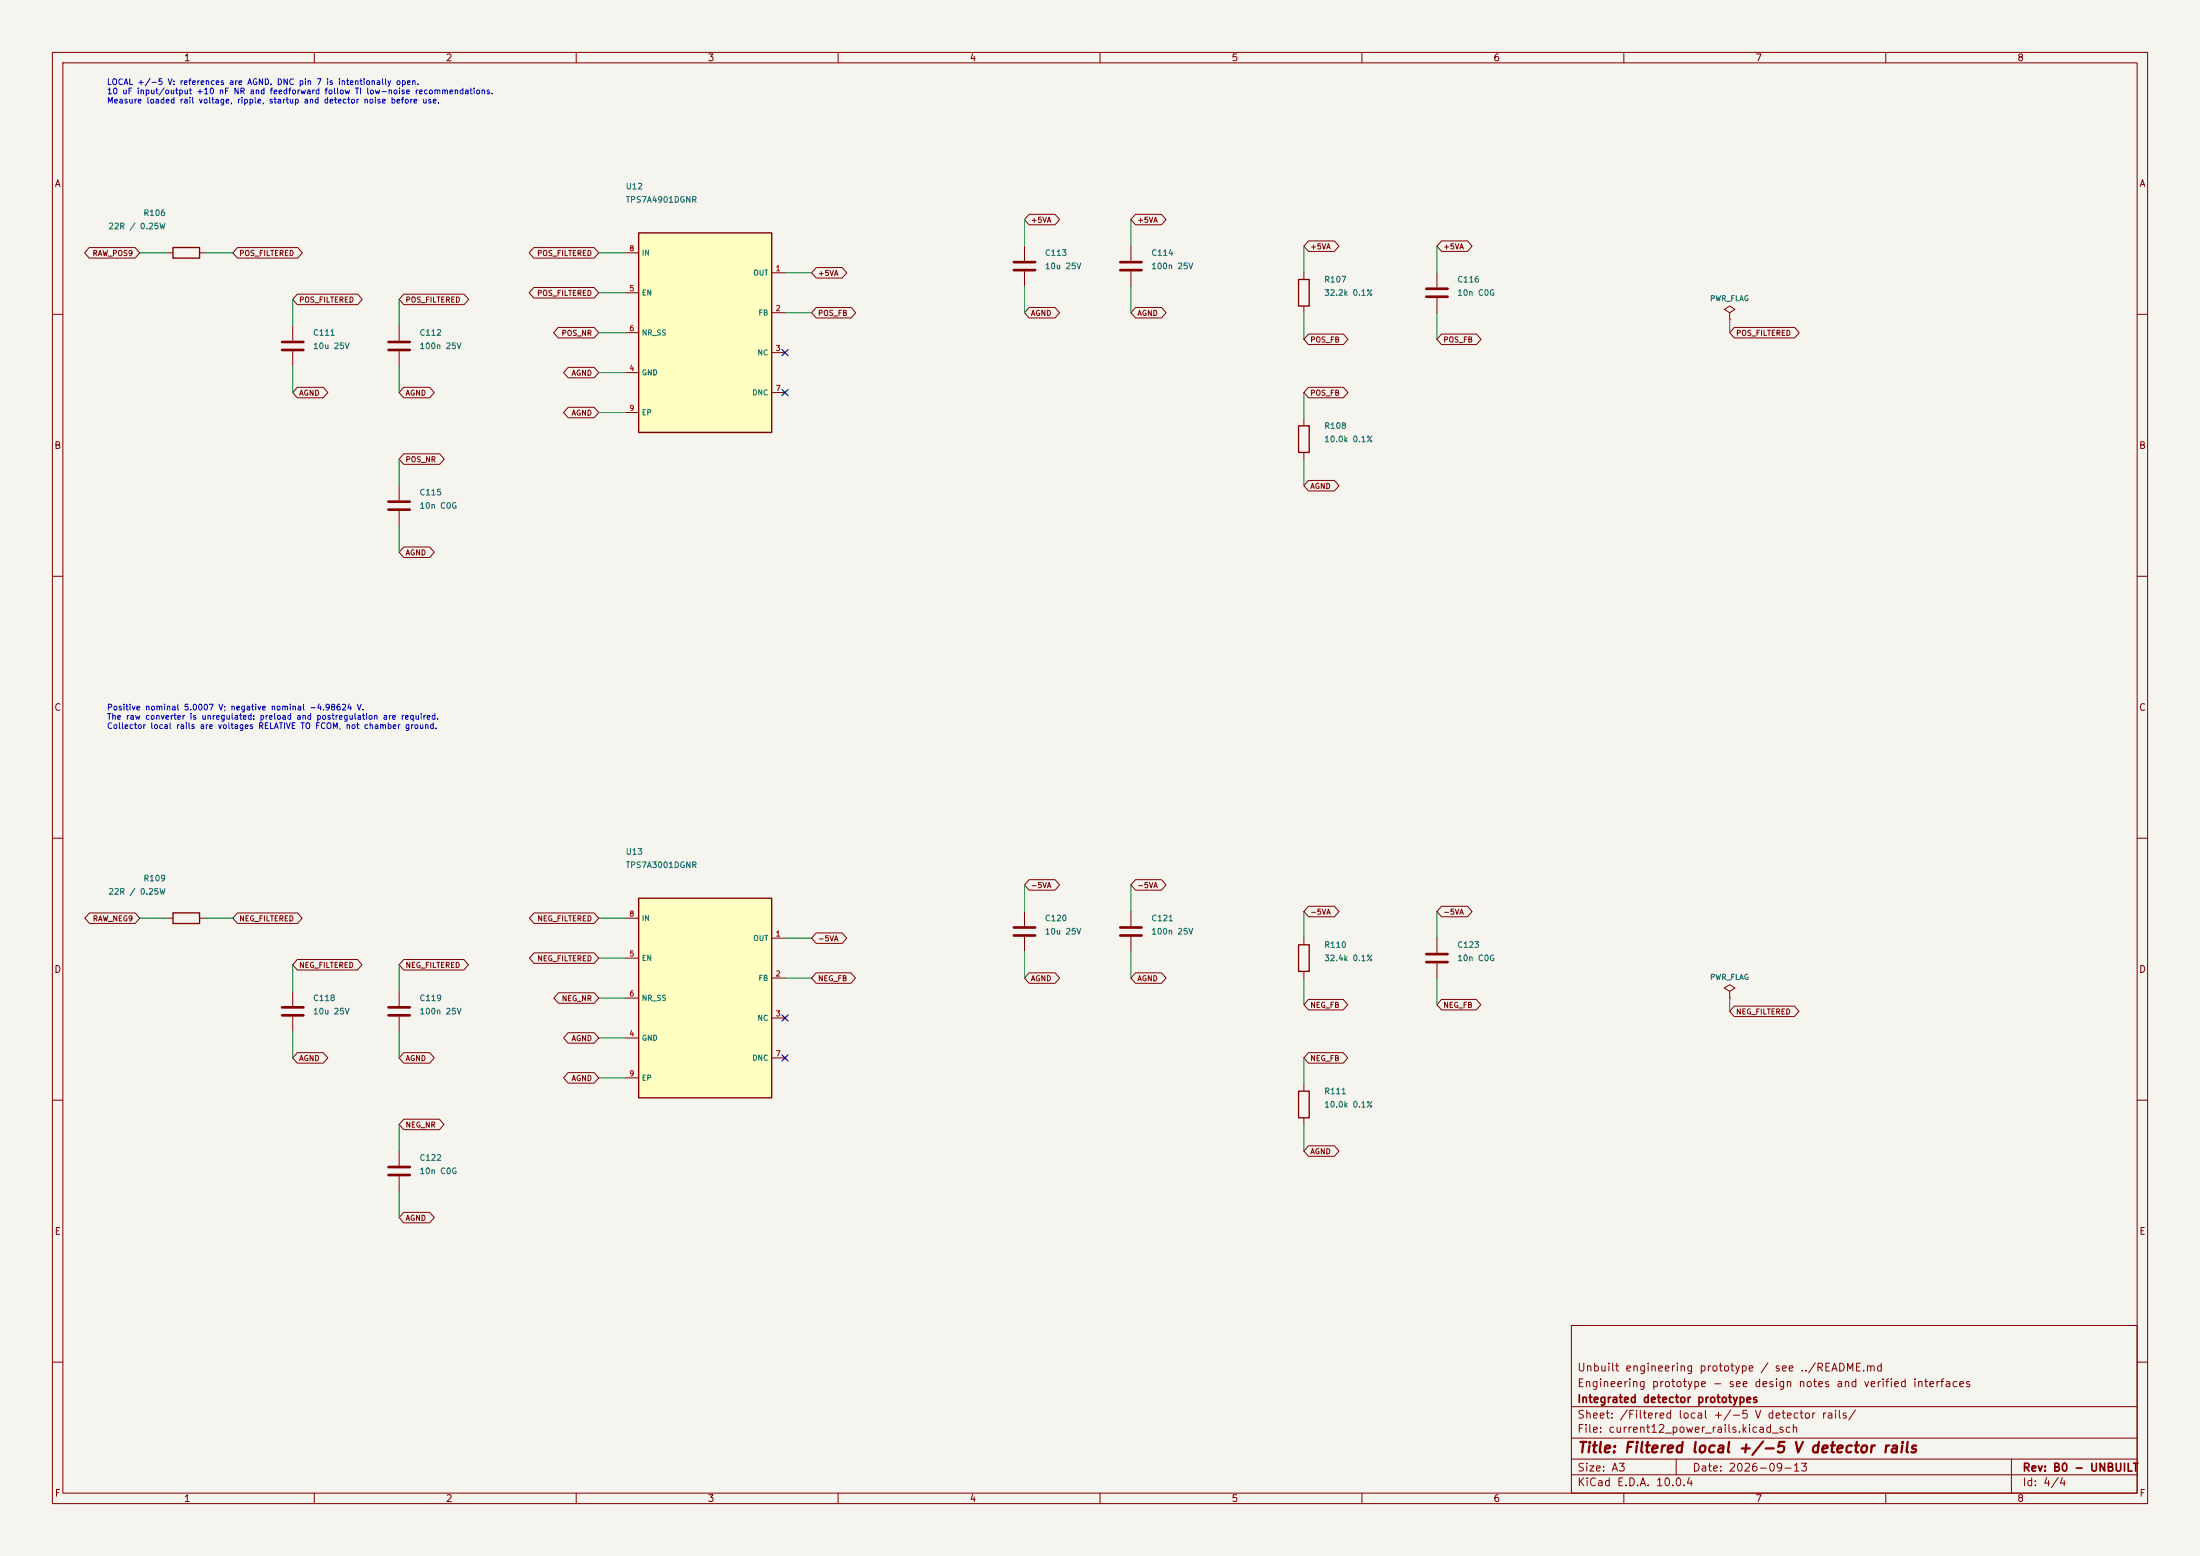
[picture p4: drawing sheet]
(kicad_sch (version 20250114) (generator "eeschema") (paper "A3") (title_block (title "Filtered local +/-5 V detector rails") (date "2026-09-13") (rev "B0 - UNBUILT") (company "Integrated detector prototypes") (comment 1 "Engineering prototype - see design notes and verified interfaces") (comment 2 "Unbuilt engineering prototype / see ../README.md"))
(lib_symbols
(symbol "Integrated:C"
 (pin_numbers hide)
 (pin_names
  (offset 0.254))
 (in_bom yes)
 (on_board yes)
 (property "Reference" "C" (at 0.635 2.54 0) (effects (font (size 1.27 1.27)) (justify left)))
 (property "Value" "C" (at 0.635 -2.54 0) (effects (font (size 1.27 1.27)) (justify left)))
 (property "Footprint" "" (at 0.9652 -3.81 0) (effects (font (size 1.27 1.27)) hide))
 (property "Datasheet" "~" (at 0 0 0) (effects (font (size 1.27 1.27)) hide))
 (symbol "C_0_1"
  (polyline (pts (xy -2.032 -0.762) (xy 2.032 -0.762)) (stroke (width 0.508) (type default)) (fill (type none)))
  (polyline (pts (xy -2.032 0.762) (xy 2.032 0.762)) (stroke (width 0.508) (type default)) (fill (type none))))
 (symbol "C_1_1"
  (pin passive line (at 0 3.81 270) (length 2.794) (name "~" (effects (font (size 1.27 1.27)))) (number "1" (effects (font (size 1.27 1.27)))))
  (pin passive line (at 0 -3.81 90) (length 2.794) (name "~" (effects (font (size 1.27 1.27)))) (number "2" (effects (font (size 1.27 1.27)))))))
(symbol "Integrated:PWR_FLAG"
 (power)
 (pin_numbers hide)
 (pin_names
  (offset 0) hide)
 (in_bom yes)
 (on_board yes)
 (property "Reference" "#FLG" (at 0 1.905 0) (effects (font (size 1.27 1.27)) hide))
 (property "Value" "PWR_FLAG" (at 0 3.81 0) (effects (font (size 1.27 1.27))))
 (property "Footprint" "" (at 0 0 0) (effects (font (size 1.27 1.27)) hide))
 (property "Datasheet" "~" (at 0 0 0) (effects (font (size 1.27 1.27)) hide))
 (symbol "PWR_FLAG_0_0"
  (pin power_out line (at 0 0 90) (length 0) (name "pwr" (effects (font (size 1.27 1.27)))) (number "1" (effects (font (size 1.27 1.27))))))
 (symbol "PWR_FLAG_0_1"
  (polyline (pts (xy 0 0) (xy 0 1.27) (xy -1.016 1.905) (xy 0 2.54) (xy 1.016 1.905) (xy 0 1.27)) (stroke (width 0) (type default)) (fill (type none)))))
(symbol "Integrated:R"
 (pin_numbers hide)
 (pin_names
  (offset 0))
 (in_bom yes)
 (on_board yes)
 (property "Reference" "R" (at 2.032 0 90) (effects (font (size 1.27 1.27))))
 (property "Value" "R" (at 0 0 90) (effects (font (size 1.27 1.27))))
 (property "Footprint" "" (at -1.778 0 90) (effects (font (size 1.27 1.27)) hide))
 (property "Datasheet" "~" (at 0 0 0) (effects (font (size 1.27 1.27)) hide))
 (symbol "R_0_1"
  (rectangle (start -1.016 -2.54) (end 1.016 2.54) (stroke (width 0.254) (type default)) (fill (type none))))
 (symbol "R_1_1"
  (pin passive line (at 0 3.81 270) (length 1.27) (name "~" (effects (font (size 1.27 1.27)))) (number "1" (effects (font (size 1.27 1.27)))))
  (pin passive line (at 0 -3.81 90) (length 1.27) (name "~" (effects (font (size 1.27 1.27)))) (number "2" (effects (font (size 1.27 1.27)))))))
(symbol "Integrated:TPS7A30"
 (pin_names
  (offset 0.5))
 (in_bom yes)
 (on_board yes)
 (property "Reference" "U" (at 0 10.16 0) (effects (font (size 1.27 1.27))))
 (property "Value" "TPS7A30" (at 0 7.62 0) (effects (font (size 1.27 1.27))))
 (property "Footprint" "" (at 0 0 0) (effects (font (size 1.0 1.0)) (hide yes)))
 (property "Datasheet" "" (at 0 0 0) (effects (font (size 1.0 1.0)) (hide yes)))
 (symbol "TPS7A30_0_1"
  (rectangle (start -12.7 19.05) (end 12.7 -19.05) (stroke (width 0.254) (type default)) (fill (type background))))
 (symbol "TPS7A30_1_1"
  (pin power_in line (at -15.239999999999998 15.24 0) (length 2.54) (name "IN" (effects (font (size 1.0 1.0)))) (number "8" (effects (font (size 1.0 1.0)))))
  (pin input line (at -15.239999999999998 7.62 0) (length 2.54) (name "EN" (effects (font (size 1.0 1.0)))) (number "5" (effects (font (size 1.0 1.0)))))
  (pin passive line (at -15.239999999999998 0.0 0) (length 2.54) (name "NR_SS" (effects (font (size 1.0 1.0)))) (number "6" (effects (font (size 1.0 1.0)))))
  (pin power_in line (at -15.239999999999998 -7.619999999999999 0) (length 2.54) (name "GND" (effects (font (size 1.0 1.0)))) (number "4" (effects (font (size 1.0 1.0)))))
  (pin passive line (at -15.239999999999998 -15.24 0) (length 2.54) (name "EP" (effects (font (size 1.0 1.0)))) (number "9" (effects (font (size 1.0 1.0)))))
  (pin power_out line (at 15.239999999999998 11.43 180) (length 2.54) (name "OUT" (effects (font (size 1.0 1.0)))) (number "1" (effects (font (size 1.0 1.0)))))
  (pin input line (at 15.239999999999998 3.8099999999999996 180) (length 2.54) (name "FB" (effects (font (size 1.0 1.0)))) (number "2" (effects (font (size 1.0 1.0)))))
  (pin no_connect line (at 15.239999999999998 -3.8100000000000005 180) (length 2.54) (name "NC" (effects (font (size 1.0 1.0)))) (number "3" (effects (font (size 1.0 1.0)))))
  (pin no_connect line (at 15.239999999999998 -11.43 180) (length 2.54) (name "DNC" (effects (font (size 1.0 1.0)))) (number "7" (effects (font (size 1.0 1.0)))))))
(symbol "Integrated:TPS7A49"
 (pin_names
  (offset 0.5))
 (in_bom yes)
 (on_board yes)
 (property "Reference" "U" (at 0 10.16 0) (effects (font (size 1.27 1.27))))
 (property "Value" "TPS7A49" (at 0 7.62 0) (effects (font (size 1.27 1.27))))
 (property "Footprint" "" (at 0 0 0) (effects (font (size 1.0 1.0)) (hide yes)))
 (property "Datasheet" "" (at 0 0 0) (effects (font (size 1.0 1.0)) (hide yes)))
 (symbol "TPS7A49_0_1"
  (rectangle (start -12.7 19.05) (end 12.7 -19.05) (stroke (width 0.254) (type default)) (fill (type background))))
 (symbol "TPS7A49_1_1"
  (pin power_in line (at -15.239999999999998 15.24 0) (length 2.54) (name "IN" (effects (font (size 1.0 1.0)))) (number "8" (effects (font (size 1.0 1.0)))))
  (pin input line (at -15.239999999999998 7.62 0) (length 2.54) (name "EN" (effects (font (size 1.0 1.0)))) (number "5" (effects (font (size 1.0 1.0)))))
  (pin passive line (at -15.239999999999998 0.0 0) (length 2.54) (name "NR_SS" (effects (font (size 1.0 1.0)))) (number "6" (effects (font (size 1.0 1.0)))))
  (pin power_in line (at -15.239999999999998 -7.619999999999999 0) (length 2.54) (name "GND" (effects (font (size 1.0 1.0)))) (number "4" (effects (font (size 1.0 1.0)))))
  (pin passive line (at -15.239999999999998 -15.24 0) (length 2.54) (name "EP" (effects (font (size 1.0 1.0)))) (number "9" (effects (font (size 1.0 1.0)))))
  (pin power_out line (at 15.239999999999998 11.43 180) (length 2.54) (name "OUT" (effects (font (size 1.0 1.0)))) (number "1" (effects (font (size 1.0 1.0)))))
  (pin input line (at 15.239999999999998 3.8099999999999996 180) (length 2.54) (name "FB" (effects (font (size 1.0 1.0)))) (number "2" (effects (font (size 1.0 1.0)))))
  (pin no_connect line (at 15.239999999999998 -3.8100000000000005 180) (length 2.54) (name "NC" (effects (font (size 1.0 1.0)))) (number "3" (effects (font (size 1.0 1.0)))))
  (pin no_connect line (at 15.239999999999998 -11.43 180) (length 2.54) (name "DNC" (effects (font (size 1.0 1.0)))) (number "7" (effects (font (size 1.0 1.0))))))))
(symbol (lib_id "Integrated:R") (at 35.56 48.26 90) (unit 1) (in_bom yes) (on_board yes) (dnp no)
(property "Reference" "R106" (at 31.75 40.64 90) (effects (font (size 1.1 1.1)) (justify left)))
(property "Value" "22R / 0.25W" (at 31.75 43.18 90) (effects (font (size 1.1 1.1)) (justify left)))
(property "Footprint" "Integrated:R_1206_3216Metric" (at 31.75 40.64 90) (effects (font (size 1.1 1.1)) (justify left) (hide yes)))
(property "Datasheet" "" (at 31.75 40.64 90) (effects (font (size 1.1 1.1)) (justify left) (hide yes)))
(property "MPN" "" (at 31.75 40.64 90) (effects (font (size 1.1 1.1)) (justify left) (hide yes)))
(property "Manufacturer" "" (at 31.75 40.64 90) (effects (font (size 1.1 1.1)) (justify left) (hide yes)))
(property "Buy_Mouser" "" (at 31.75 40.64 90) (effects (font (size 1.1 1.1)) (justify left) (hide yes)))
(property "Buy_DigiKey" "" (at 31.75 40.64 90) (effects (font (size 1.1 1.1)) (justify left) (hide yes)))
(property "Function" "Series differential ripple filter; 22 ohm with 10 uF gives a 723 Hz nominal pole. Raw preload is before this resistor." (at 31.75 40.64 90) (effects (font (size 1.1 1.1)) (justify left) (hide yes)))
(pin "1")
(pin "2"))
(wire (pts (xy 31.75 48.26) (xy 26.67 48.26)) (stroke (width 0) (type default)))
(global_label "RAW_POS9" (shape bidirectional) (at 26.67 48.26 180) (effects (font (size 1.0 1.0)) (justify right)) (property "Intersheetrefs" "${INTERSHEET_REFS}" (at 26.67 48.26 180) (effects (font (size 1 1)) (hide yes))))
(wire (pts (xy 39.37 48.26) (xy 44.45 48.26)) (stroke (width 0) (type default)))
(global_label "POS_FILTERED" (shape bidirectional) (at 44.45 48.26 0) (effects (font (size 1.0 1.0)) (justify left)) (property "Intersheetrefs" "${INTERSHEET_REFS}" (at 44.45 48.26 0) (effects (font (size 1 1)) (hide yes))))
(symbol (lib_id "Integrated:C") (at 55.88 66.04 0) (unit 1) (in_bom yes) (on_board yes) (dnp no)
(property "Reference" "C111" (at 59.69 63.5 0) (effects (font (size 1.1 1.1)) (justify left)))
(property "Value" "10u 25V" (at 59.69 66.04 0) (effects (font (size 1.1 1.1)) (justify left)))
(property "Footprint" "Integrated:C_1210_3225Metric" (at 59.69 63.5 0) (effects (font (size 1.1 1.1)) (justify left) (hide yes)))
(property "Datasheet" "" (at 59.69 63.5 0) (effects (font (size 1.1 1.1)) (justify left) (hide yes)))
(property "MPN" "" (at 59.69 63.5 0) (effects (font (size 1.1 1.1)) (justify left) (hide yes)))
(property "Manufacturer" "" (at 59.69 63.5 0) (effects (font (size 1.1 1.1)) (justify left) (hide yes)))
(property "Buy_Mouser" "" (at 59.69 63.5 0) (effects (font (size 1.1 1.1)) (justify left) (hide yes)))
(property "Buy_DigiKey" "" (at 59.69 63.5 0) (effects (font (size 1.1 1.1)) (justify left) (hide yes)))
(property "Function" "LDO input: actual capacitance >=2.2 uF at bias. 10 uF nominal for AC performance." (at 59.69 63.5 0) (effects (font (size 1.1 1.1)) (justify left) (hide yes)))
(pin "1")
(pin "2"))
(wire (pts (xy 55.88 62.23) (xy 55.88 57.15)) (stroke (width 0) (type default)))
(global_label "POS_FILTERED" (shape bidirectional) (at 55.88 57.15 0) (effects (font (size 1.0 1.0)) (justify left)) (property "Intersheetrefs" "${INTERSHEET_REFS}" (at 55.88 57.15 0) (effects (font (size 1 1)) (hide yes))))
(wire (pts (xy 55.88 69.85) (xy 55.88 74.93)) (stroke (width 0) (type default)))
(global_label "AGND" (shape bidirectional) (at 55.88 74.93 0) (effects (font (size 1.0 1.0)) (justify left)) (property "Intersheetrefs" "${INTERSHEET_REFS}" (at 55.88 74.93 0) (effects (font (size 1 1)) (hide yes))))
(symbol (lib_id "Integrated:C") (at 76.2 66.04 0) (unit 1) (in_bom yes) (on_board yes) (dnp no)
(property "Reference" "C112" (at 80.01 63.5 0) (effects (font (size 1.1 1.1)) (justify left)))
(property "Value" "100n 25V" (at 80.01 66.04 0) (effects (font (size 1.1 1.1)) (justify left)))
(property "Footprint" "Integrated:C_0805_2012Metric" (at 80.01 63.5 0) (effects (font (size 1.1 1.1)) (justify left) (hide yes)))
(property "Datasheet" "" (at 80.01 63.5 0) (effects (font (size 1.1 1.1)) (justify left) (hide yes)))
(property "MPN" "" (at 80.01 63.5 0) (effects (font (size 1.1 1.1)) (justify left) (hide yes)))
(property "Manufacturer" "" (at 80.01 63.5 0) (effects (font (size 1.1 1.1)) (justify left) (hide yes)))
(property "Buy_Mouser" "" (at 80.01 63.5 0) (effects (font (size 1.1 1.1)) (justify left) (hide yes)))
(property "Buy_DigiKey" "" (at 80.01 63.5 0) (effects (font (size 1.1 1.1)) (justify left) (hide yes)))
(property "Function" "X7R; verify effective capacitance at operating voltage" (at 80.01 63.5 0) (effects (font (size 1.1 1.1)) (justify left) (hide yes)))
(pin "1")
(pin "2"))
(wire (pts (xy 76.2 62.23) (xy 76.2 57.15)) (stroke (width 0) (type default)))
(global_label "POS_FILTERED" (shape bidirectional) (at 76.2 57.15 0) (effects (font (size 1.0 1.0)) (justify left)) (property "Intersheetrefs" "${INTERSHEET_REFS}" (at 76.2 57.15 0) (effects (font (size 1 1)) (hide yes))))
(wire (pts (xy 76.2 69.85) (xy 76.2 74.93)) (stroke (width 0) (type default)))
(global_label "AGND" (shape bidirectional) (at 76.2 74.93 0) (effects (font (size 1.0 1.0)) (justify left)) (property "Intersheetrefs" "${INTERSHEET_REFS}" (at 76.2 74.93 0) (effects (font (size 1 1)) (hide yes))))
(symbol (lib_id "Integrated:TPS7A49") (at 134.62 63.5 0) (unit 1) (in_bom yes) (on_board yes) (dnp no)
(property "Reference" "U12" (at 119.38 35.56 0) (effects (font (size 1.1 1.1)) (justify left)))
(property "Value" "TPS7A4901DGNR" (at 119.38 38.1 0) (effects (font (size 1.1 1.1)) (justify left)))
(property "Footprint" "Integrated:TPS7A_DGN8_TI" (at 119.38 35.56 0) (effects (font (size 1.1 1.1)) (justify left) (hide yes)))
(property "Datasheet" "https://www.ti.com/lit/ds/symlink/tps7a49.pdf" (at 119.38 35.56 0) (effects (font (size 1.1 1.1)) (justify left) (hide yes)))
(property "MPN" "TPS7A4901DGNR" (at 119.38 35.56 0) (effects (font (size 1.1 1.1)) (justify left) (hide yes)))
(property "Manufacturer" "Texas Instruments" (at 119.38 35.56 0) (effects (font (size 1.1 1.1)) (justify left) (hide yes)))
(property "Buy_Mouser" "https://www.mouser.com/c/?q=TPS7A4901DGNR" (at 119.38 35.56 0) (effects (font (size 1.1 1.1)) (justify left) (hide yes)))
(property "Buy_DigiKey" "https://www.digikey.com/en/products?keywords=TPS7A4901DGNR" (at 119.38 35.56 0) (effects (font (size 1.1 1.1)) (justify left) (hide yes)))
(property "Function" "Quiet local rail. Pin 7 DNC and pin 3 NC left open; pin 9 exposed pad to local common; EN tied to its own input." (at 119.38 35.56 0) (effects (font (size 1.1 1.1)) (justify left) (hide yes)))
(pin "8")
(pin "5")
(pin "6")
(pin "4")
(pin "9")
(pin "1")
(pin "2")
(pin "3")
(pin "7"))
(wire (pts (xy 119.38 48.26) (xy 114.3 48.26)) (stroke (width 0) (type default)))
(global_label "POS_FILTERED" (shape bidirectional) (at 114.3 48.26 180) (effects (font (size 1.0 1.0)) (justify right)) (property "Intersheetrefs" "${INTERSHEET_REFS}" (at 114.3 48.26 180) (effects (font (size 1 1)) (hide yes))))
(wire (pts (xy 119.38 55.88) (xy 114.3 55.88)) (stroke (width 0) (type default)))
(global_label "POS_FILTERED" (shape bidirectional) (at 114.3 55.88 180) (effects (font (size 1.0 1.0)) (justify right)) (property "Intersheetrefs" "${INTERSHEET_REFS}" (at 114.3 55.88 180) (effects (font (size 1 1)) (hide yes))))
(wire (pts (xy 119.38 63.5) (xy 114.3 63.5)) (stroke (width 0) (type default)))
(global_label "POS_NR" (shape bidirectional) (at 114.3 63.5 180) (effects (font (size 1.0 1.0)) (justify right)) (property "Intersheetrefs" "${INTERSHEET_REFS}" (at 114.3 63.5 180) (effects (font (size 1 1)) (hide yes))))
(wire (pts (xy 119.38 71.12) (xy 114.3 71.12)) (stroke (width 0) (type default)))
(global_label "AGND" (shape bidirectional) (at 114.3 71.12 180) (effects (font (size 1.0 1.0)) (justify right)) (property "Intersheetrefs" "${INTERSHEET_REFS}" (at 114.3 71.12 180) (effects (font (size 1 1)) (hide yes))))
(wire (pts (xy 119.38 78.74) (xy 114.3 78.74)) (stroke (width 0) (type default)))
(global_label "AGND" (shape bidirectional) (at 114.3 78.74 180) (effects (font (size 1.0 1.0)) (justify right)) (property "Intersheetrefs" "${INTERSHEET_REFS}" (at 114.3 78.74 180) (effects (font (size 1 1)) (hide yes))))
(wire (pts (xy 149.86 52.07) (xy 154.94 52.07)) (stroke (width 0) (type default)))
(global_label "+5VA" (shape bidirectional) (at 154.94 52.07 0) (effects (font (size 1.0 1.0)) (justify left)) (property "Intersheetrefs" "${INTERSHEET_REFS}" (at 154.94 52.07 0) (effects (font (size 1 1)) (hide yes))))
(wire (pts (xy 149.86 59.69) (xy 154.94 59.69)) (stroke (width 0) (type default)))
(global_label "POS_FB" (shape bidirectional) (at 154.94 59.69 0) (effects (font (size 1.0 1.0)) (justify left)) (property "Intersheetrefs" "${INTERSHEET_REFS}" (at 154.94 59.69 0) (effects (font (size 1 1)) (hide yes))))
(no_connect (at 149.86 67.31))
(no_connect (at 149.86 74.93))
(symbol (lib_id "Integrated:C") (at 195.58 50.8 0) (unit 1) (in_bom yes) (on_board yes) (dnp no)
(property "Reference" "C113" (at 199.39 48.26 0) (effects (font (size 1.1 1.1)) (justify left)))
(property "Value" "10u 25V" (at 199.39 50.8 0) (effects (font (size 1.1 1.1)) (justify left)))
(property "Footprint" "Integrated:C_1210_3225Metric" (at 199.39 48.26 0) (effects (font (size 1.1 1.1)) (justify left) (hide yes)))
(property "Datasheet" "" (at 199.39 48.26 0) (effects (font (size 1.1 1.1)) (justify left) (hide yes)))
(property "MPN" "" (at 199.39 48.26 0) (effects (font (size 1.1 1.1)) (justify left) (hide yes)))
(property "Manufacturer" "" (at 199.39 48.26 0) (effects (font (size 1.1 1.1)) (justify left) (hide yes)))
(property "Buy_Mouser" "" (at 199.39 48.26 0) (effects (font (size 1.1 1.1)) (justify left) (hide yes)))
(property "Buy_DigiKey" "" (at 199.39 48.26 0) (effects (font (size 1.1 1.1)) (justify left) (hide yes)))
(property "Function" "LDO output: >=2.2 uF effective required for stability; 10 uF nominal preferred." (at 199.39 48.26 0) (effects (font (size 1.1 1.1)) (justify left) (hide yes)))
(pin "1")
(pin "2"))
(wire (pts (xy 195.58 46.99) (xy 195.58 41.91)) (stroke (width 0) (type default)))
(global_label "+5VA" (shape bidirectional) (at 195.58 41.91 0) (effects (font (size 1.0 1.0)) (justify left)) (property "Intersheetrefs" "${INTERSHEET_REFS}" (at 195.58 41.91 0) (effects (font (size 1 1)) (hide yes))))
(wire (pts (xy 195.58 54.61) (xy 195.58 59.69)) (stroke (width 0) (type default)))
(global_label "AGND" (shape bidirectional) (at 195.58 59.69 0) (effects (font (size 1.0 1.0)) (justify left)) (property "Intersheetrefs" "${INTERSHEET_REFS}" (at 195.58 59.69 0) (effects (font (size 1 1)) (hide yes))))
(symbol (lib_id "Integrated:C") (at 215.9 50.8 0) (unit 1) (in_bom yes) (on_board yes) (dnp no)
(property "Reference" "C114" (at 219.71 48.26 0) (effects (font (size 1.1 1.1)) (justify left)))
(property "Value" "100n 25V" (at 219.71 50.8 0) (effects (font (size 1.1 1.1)) (justify left)))
(property "Footprint" "Integrated:C_0805_2012Metric" (at 219.71 48.26 0) (effects (font (size 1.1 1.1)) (justify left) (hide yes)))
(property "Datasheet" "" (at 219.71 48.26 0) (effects (font (size 1.1 1.1)) (justify left) (hide yes)))
(property "MPN" "" (at 219.71 48.26 0) (effects (font (size 1.1 1.1)) (justify left) (hide yes)))
(property "Manufacturer" "" (at 219.71 48.26 0) (effects (font (size 1.1 1.1)) (justify left) (hide yes)))
(property "Buy_Mouser" "" (at 219.71 48.26 0) (effects (font (size 1.1 1.1)) (justify left) (hide yes)))
(property "Buy_DigiKey" "" (at 219.71 48.26 0) (effects (font (size 1.1 1.1)) (justify left) (hide yes)))
(property "Function" "X7R; verify effective capacitance at operating voltage" (at 219.71 48.26 0) (effects (font (size 1.1 1.1)) (justify left) (hide yes)))
(pin "1")
(pin "2"))
(wire (pts (xy 215.9 46.99) (xy 215.9 41.91)) (stroke (width 0) (type default)))
(global_label "+5VA" (shape bidirectional) (at 215.9 41.91 0) (effects (font (size 1.0 1.0)) (justify left)) (property "Intersheetrefs" "${INTERSHEET_REFS}" (at 215.9 41.91 0) (effects (font (size 1 1)) (hide yes))))
(wire (pts (xy 215.9 54.61) (xy 215.9 59.69)) (stroke (width 0) (type default)))
(global_label "AGND" (shape bidirectional) (at 215.9 59.69 0) (effects (font (size 1.0 1.0)) (justify left)) (property "Intersheetrefs" "${INTERSHEET_REFS}" (at 215.9 59.69 0) (effects (font (size 1 1)) (hide yes))))
(symbol (lib_id "Integrated:C") (at 76.2 96.52 0) (unit 1) (in_bom yes) (on_board yes) (dnp no)
(property "Reference" "C115" (at 80.01 93.98 0) (effects (font (size 1.1 1.1)) (justify left)))
(property "Value" "10n C0G" (at 80.01 96.52 0) (effects (font (size 1.1 1.1)) (justify left)))
(property "Footprint" "Integrated:C_0805_2012Metric" (at 80.01 93.98 0) (effects (font (size 1.1 1.1)) (justify left) (hide yes)))
(property "Datasheet" "" (at 80.01 93.98 0) (effects (font (size 1.1 1.1)) (justify left) (hide yes)))
(property "MPN" "" (at 80.01 93.98 0) (effects (font (size 1.1 1.1)) (justify left) (hide yes)))
(property "Manufacturer" "" (at 80.01 93.98 0) (effects (font (size 1.1 1.1)) (justify left) (hide yes)))
(property "Buy_Mouser" "" (at 80.01 93.98 0) (effects (font (size 1.1 1.1)) (justify left) (hide yes)))
(property "Buy_DigiKey" "" (at 80.01 93.98 0) (effects (font (size 1.1 1.1)) (justify left) (hide yes)))
(property "Function" "Noise-reduction/soft-start capacitor at pin 6 to local common." (at 80.01 93.98 0) (effects (font (size 1.1 1.1)) (justify left) (hide yes)))
(pin "1")
(pin "2"))
(wire (pts (xy 76.2 92.71) (xy 76.2 87.63)) (stroke (width 0) (type default)))
(global_label "POS_NR" (shape bidirectional) (at 76.2 87.63 0) (effects (font (size 1.0 1.0)) (justify left)) (property "Intersheetrefs" "${INTERSHEET_REFS}" (at 76.2 87.63 0) (effects (font (size 1 1)) (hide yes))))
(wire (pts (xy 76.2 100.33) (xy 76.2 105.41)) (stroke (width 0) (type default)))
(global_label "AGND" (shape bidirectional) (at 76.2 105.41 0) (effects (font (size 1.0 1.0)) (justify left)) (property "Intersheetrefs" "${INTERSHEET_REFS}" (at 76.2 105.41 0) (effects (font (size 1 1)) (hide yes))))
(symbol (lib_id "Integrated:C") (at 274.32 55.88 0) (unit 1) (in_bom yes) (on_board yes) (dnp no)
(property "Reference" "C116" (at 278.13 53.34 0) (effects (font (size 1.1 1.1)) (justify left)))
(property "Value" "10n C0G" (at 278.13 55.88 0) (effects (font (size 1.1 1.1)) (justify left)))
(property "Footprint" "Integrated:C_0805_2012Metric" (at 278.13 53.34 0) (effects (font (size 1.1 1.1)) (justify left) (hide yes)))
(property "Datasheet" "" (at 278.13 53.34 0) (effects (font (size 1.1 1.1)) (justify left) (hide yes)))
(property "MPN" "" (at 278.13 53.34 0) (effects (font (size 1.1 1.1)) (justify left) (hide yes)))
(property "Manufacturer" "" (at 278.13 53.34 0) (effects (font (size 1.1 1.1)) (justify left) (hide yes)))
(property "Buy_Mouser" "" (at 278.13 53.34 0) (effects (font (size 1.1 1.1)) (justify left) (hide yes)))
(property "Buy_DigiKey" "" (at 278.13 53.34 0) (effects (font (size 1.1 1.1)) (justify left) (hide yes)))
(property "Function" "Feed-forward capacitor across output-to-FB resistor per TI recommendation." (at 278.13 53.34 0) (effects (font (size 1.1 1.1)) (justify left) (hide yes)))
(pin "1")
(pin "2"))
(wire (pts (xy 274.32 52.07) (xy 274.32 46.99)) (stroke (width 0) (type default)))
(global_label "+5VA" (shape bidirectional) (at 274.32 46.99 0) (effects (font (size 1.0 1.0)) (justify left)) (property "Intersheetrefs" "${INTERSHEET_REFS}" (at 274.32 46.99 0) (effects (font (size 1 1)) (hide yes))))
(wire (pts (xy 274.32 59.69) (xy 274.32 64.77)) (stroke (width 0) (type default)))
(global_label "POS_FB" (shape bidirectional) (at 274.32 64.77 0) (effects (font (size 1.0 1.0)) (justify left)) (property "Intersheetrefs" "${INTERSHEET_REFS}" (at 274.32 64.77 0) (effects (font (size 1 1)) (hide yes))))
(symbol (lib_id "Integrated:R") (at 248.92 55.88 0) (unit 1) (in_bom yes) (on_board yes) (dnp no)
(property "Reference" "R107" (at 252.73 53.34 0) (effects (font (size 1.1 1.1)) (justify left)))
(property "Value" "32.2k 0.1%" (at 252.73 55.88 0) (effects (font (size 1.1 1.1)) (justify left)))
(property "Footprint" "Integrated:R_0805_2012Metric" (at 252.73 53.34 0) (effects (font (size 1.1 1.1)) (justify left) (hide yes)))
(property "Datasheet" "" (at 252.73 53.34 0) (effects (font (size 1.1 1.1)) (justify left) (hide yes)))
(property "MPN" "" (at 252.73 53.34 0) (effects (font (size 1.1 1.1)) (justify left) (hide yes)))
(property "Manufacturer" "" (at 252.73 53.34 0) (effects (font (size 1.1 1.1)) (justify left) (hide yes)))
(property "Buy_Mouser" "" (at 252.73 53.34 0) (effects (font (size 1.1 1.1)) (justify left) (hide yes)))
(property "Buy_DigiKey" "" (at 252.73 53.34 0) (effects (font (size 1.1 1.1)) (justify left) (hide yes)))
(property "Function" "LDO top divider; positive 32.2k/10k gives +5.0007 V, negative 32.4k/10k gives -4.98624 V using typical VFB." (at 252.73 53.34 0) (effects (font (size 1.1 1.1)) (justify left) (hide yes)))
(pin "1")
(pin "2"))
(wire (pts (xy 248.92 52.07) (xy 248.92 46.99)) (stroke (width 0) (type default)))
(global_label "+5VA" (shape bidirectional) (at 248.92 46.99 0) (effects (font (size 1.0 1.0)) (justify left)) (property "Intersheetrefs" "${INTERSHEET_REFS}" (at 248.92 46.99 0) (effects (font (size 1 1)) (hide yes))))
(wire (pts (xy 248.92 59.69) (xy 248.92 64.77)) (stroke (width 0) (type default)))
(global_label "POS_FB" (shape bidirectional) (at 248.92 64.77 0) (effects (font (size 1.0 1.0)) (justify left)) (property "Intersheetrefs" "${INTERSHEET_REFS}" (at 248.92 64.77 0) (effects (font (size 1 1)) (hide yes))))
(symbol (lib_id "Integrated:R") (at 248.92 83.82 0) (unit 1) (in_bom yes) (on_board yes) (dnp no)
(property "Reference" "R108" (at 252.73 81.28 0) (effects (font (size 1.1 1.1)) (justify left)))
(property "Value" "10.0k 0.1%" (at 252.73 83.82 0) (effects (font (size 1.1 1.1)) (justify left)))
(property "Footprint" "Integrated:R_0805_2012Metric" (at 252.73 81.28 0) (effects (font (size 1.1 1.1)) (justify left) (hide yes)))
(property "Datasheet" "" (at 252.73 81.28 0) (effects (font (size 1.1 1.1)) (justify left) (hide yes)))
(property "MPN" "" (at 252.73 81.28 0) (effects (font (size 1.1 1.1)) (justify left) (hide yes)))
(property "Manufacturer" "" (at 252.73 81.28 0) (effects (font (size 1.1 1.1)) (justify left) (hide yes)))
(property "Buy_Mouser" "" (at 252.73 81.28 0) (effects (font (size 1.1 1.1)) (justify left) (hide yes)))
(property "Buy_DigiKey" "" (at 252.73 81.28 0) (effects (font (size 1.1 1.1)) (justify left) (hide yes)))
(property "Function" "LDO lower divider; feedback current exceeds required 5 uA." (at 252.73 81.28 0) (effects (font (size 1.1 1.1)) (justify left) (hide yes)))
(pin "1")
(pin "2"))
(wire (pts (xy 248.92 80.01) (xy 248.92 74.93)) (stroke (width 0) (type default)))
(global_label "POS_FB" (shape bidirectional) (at 248.92 74.93 0) (effects (font (size 1.0 1.0)) (justify left)) (property "Intersheetrefs" "${INTERSHEET_REFS}" (at 248.92 74.93 0) (effects (font (size 1 1)) (hide yes))))
(wire (pts (xy 248.92 87.63) (xy 248.92 92.71)) (stroke (width 0) (type default)))
(global_label "AGND" (shape bidirectional) (at 248.92 92.71 0) (effects (font (size 1.0 1.0)) (justify left)) (property "Intersheetrefs" "${INTERSHEET_REFS}" (at 248.92 92.71 0) (effects (font (size 1 1)) (hide yes))))
(symbol (lib_id "Integrated:R") (at 35.56 175.26 90) (unit 1) (in_bom yes) (on_board yes) (dnp no)
(property "Reference" "R109" (at 31.75 167.64 90) (effects (font (size 1.1 1.1)) (justify left)))
(property "Value" "22R / 0.25W" (at 31.75 170.18 90) (effects (font (size 1.1 1.1)) (justify left)))
(property "Footprint" "Integrated:R_1206_3216Metric" (at 31.75 167.64 90) (effects (font (size 1.1 1.1)) (justify left) (hide yes)))
(property "Datasheet" "" (at 31.75 167.64 90) (effects (font (size 1.1 1.1)) (justify left) (hide yes)))
(property "MPN" "" (at 31.75 167.64 90) (effects (font (size 1.1 1.1)) (justify left) (hide yes)))
(property "Manufacturer" "" (at 31.75 167.64 90) (effects (font (size 1.1 1.1)) (justify left) (hide yes)))
(property "Buy_Mouser" "" (at 31.75 167.64 90) (effects (font (size 1.1 1.1)) (justify left) (hide yes)))
(property "Buy_DigiKey" "" (at 31.75 167.64 90) (effects (font (size 1.1 1.1)) (justify left) (hide yes)))
(property "Function" "Series differential ripple filter; 22 ohm with 10 uF gives a 723 Hz nominal pole. Raw preload is before this resistor." (at 31.75 167.64 90) (effects (font (size 1.1 1.1)) (justify left) (hide yes)))
(pin "1")
(pin "2"))
(wire (pts (xy 31.75 175.26) (xy 26.67 175.26)) (stroke (width 0) (type default)))
(global_label "RAW_NEG9" (shape bidirectional) (at 26.67 175.26 180) (effects (font (size 1.0 1.0)) (justify right)) (property "Intersheetrefs" "${INTERSHEET_REFS}" (at 26.67 175.26 180) (effects (font (size 1 1)) (hide yes))))
(wire (pts (xy 39.37 175.26) (xy 44.45 175.26)) (stroke (width 0) (type default)))
(global_label "NEG_FILTERED" (shape bidirectional) (at 44.45 175.26 0) (effects (font (size 1.0 1.0)) (justify left)) (property "Intersheetrefs" "${INTERSHEET_REFS}" (at 44.45 175.26 0) (effects (font (size 1 1)) (hide yes))))
(symbol (lib_id "Integrated:C") (at 55.88 193.04 0) (unit 1) (in_bom yes) (on_board yes) (dnp no)
(property "Reference" "C118" (at 59.69 190.5 0) (effects (font (size 1.1 1.1)) (justify left)))
(property "Value" "10u 25V" (at 59.69 193.04 0) (effects (font (size 1.1 1.1)) (justify left)))
(property "Footprint" "Integrated:C_1210_3225Metric" (at 59.69 190.5 0) (effects (font (size 1.1 1.1)) (justify left) (hide yes)))
(property "Datasheet" "" (at 59.69 190.5 0) (effects (font (size 1.1 1.1)) (justify left) (hide yes)))
(property "MPN" "" (at 59.69 190.5 0) (effects (font (size 1.1 1.1)) (justify left) (hide yes)))
(property "Manufacturer" "" (at 59.69 190.5 0) (effects (font (size 1.1 1.1)) (justify left) (hide yes)))
(property "Buy_Mouser" "" (at 59.69 190.5 0) (effects (font (size 1.1 1.1)) (justify left) (hide yes)))
(property "Buy_DigiKey" "" (at 59.69 190.5 0) (effects (font (size 1.1 1.1)) (justify left) (hide yes)))
(property "Function" "LDO input: actual capacitance >=2.2 uF at bias. 10 uF nominal for AC performance." (at 59.69 190.5 0) (effects (font (size 1.1 1.1)) (justify left) (hide yes)))
(pin "1")
(pin "2"))
(wire (pts (xy 55.88 189.23) (xy 55.88 184.15)) (stroke (width 0) (type default)))
(global_label "NEG_FILTERED" (shape bidirectional) (at 55.88 184.15 0) (effects (font (size 1.0 1.0)) (justify left)) (property "Intersheetrefs" "${INTERSHEET_REFS}" (at 55.88 184.15 0) (effects (font (size 1 1)) (hide yes))))
(wire (pts (xy 55.88 196.85) (xy 55.88 201.93)) (stroke (width 0) (type default)))
(global_label "AGND" (shape bidirectional) (at 55.88 201.93 0) (effects (font (size 1.0 1.0)) (justify left)) (property "Intersheetrefs" "${INTERSHEET_REFS}" (at 55.88 201.93 0) (effects (font (size 1 1)) (hide yes))))
(symbol (lib_id "Integrated:C") (at 76.2 193.04 0) (unit 1) (in_bom yes) (on_board yes) (dnp no)
(property "Reference" "C119" (at 80.01 190.5 0) (effects (font (size 1.1 1.1)) (justify left)))
(property "Value" "100n 25V" (at 80.01 193.04 0) (effects (font (size 1.1 1.1)) (justify left)))
(property "Footprint" "Integrated:C_0805_2012Metric" (at 80.01 190.5 0) (effects (font (size 1.1 1.1)) (justify left) (hide yes)))
(property "Datasheet" "" (at 80.01 190.5 0) (effects (font (size 1.1 1.1)) (justify left) (hide yes)))
(property "MPN" "" (at 80.01 190.5 0) (effects (font (size 1.1 1.1)) (justify left) (hide yes)))
(property "Manufacturer" "" (at 80.01 190.5 0) (effects (font (size 1.1 1.1)) (justify left) (hide yes)))
(property "Buy_Mouser" "" (at 80.01 190.5 0) (effects (font (size 1.1 1.1)) (justify left) (hide yes)))
(property "Buy_DigiKey" "" (at 80.01 190.5 0) (effects (font (size 1.1 1.1)) (justify left) (hide yes)))
(property "Function" "X7R; verify effective capacitance at operating voltage" (at 80.01 190.5 0) (effects (font (size 1.1 1.1)) (justify left) (hide yes)))
(pin "1")
(pin "2"))
(wire (pts (xy 76.2 189.23) (xy 76.2 184.15)) (stroke (width 0) (type default)))
(global_label "NEG_FILTERED" (shape bidirectional) (at 76.2 184.15 0) (effects (font (size 1.0 1.0)) (justify left)) (property "Intersheetrefs" "${INTERSHEET_REFS}" (at 76.2 184.15 0) (effects (font (size 1 1)) (hide yes))))
(wire (pts (xy 76.2 196.85) (xy 76.2 201.93)) (stroke (width 0) (type default)))
(global_label "AGND" (shape bidirectional) (at 76.2 201.93 0) (effects (font (size 1.0 1.0)) (justify left)) (property "Intersheetrefs" "${INTERSHEET_REFS}" (at 76.2 201.93 0) (effects (font (size 1 1)) (hide yes))))
(symbol (lib_id "Integrated:TPS7A30") (at 134.62 190.5 0) (unit 1) (in_bom yes) (on_board yes) (dnp no)
(property "Reference" "U13" (at 119.38 162.56 0) (effects (font (size 1.1 1.1)) (justify left)))
(property "Value" "TPS7A3001DGNR" (at 119.38 165.1 0) (effects (font (size 1.1 1.1)) (justify left)))
(property "Footprint" "Integrated:TPS7A_DGN8_TI" (at 119.38 162.56 0) (effects (font (size 1.1 1.1)) (justify left) (hide yes)))
(property "Datasheet" "https://www.ti.com/lit/ds/symlink/tps7a30.pdf" (at 119.38 162.56 0) (effects (font (size 1.1 1.1)) (justify left) (hide yes)))
(property "MPN" "TPS7A3001DGNR" (at 119.38 162.56 0) (effects (font (size 1.1 1.1)) (justify left) (hide yes)))
(property "Manufacturer" "Texas Instruments" (at 119.38 162.56 0) (effects (font (size 1.1 1.1)) (justify left) (hide yes)))
(property "Buy_Mouser" "https://www.mouser.com/c/?q=TPS7A3001DGNR" (at 119.38 162.56 0) (effects (font (size 1.1 1.1)) (justify left) (hide yes)))
(property "Buy_DigiKey" "https://www.digikey.com/en/products?keywords=TPS7A3001DGNR" (at 119.38 162.56 0) (effects (font (size 1.1 1.1)) (justify left) (hide yes)))
(property "Function" "Quiet local rail. Pin 7 DNC and pin 3 NC left open; pin 9 exposed pad to local common; EN tied to its own input." (at 119.38 162.56 0) (effects (font (size 1.1 1.1)) (justify left) (hide yes)))
(pin "8")
(pin "5")
(pin "6")
(pin "4")
(pin "9")
(pin "1")
(pin "2")
(pin "3")
(pin "7"))
(wire (pts (xy 119.38 175.26) (xy 114.3 175.26)) (stroke (width 0) (type default)))
(global_label "NEG_FILTERED" (shape bidirectional) (at 114.3 175.26 180) (effects (font (size 1.0 1.0)) (justify right)) (property "Intersheetrefs" "${INTERSHEET_REFS}" (at 114.3 175.26 180) (effects (font (size 1 1)) (hide yes))))
(wire (pts (xy 119.38 182.88) (xy 114.3 182.88)) (stroke (width 0) (type default)))
(global_label "NEG_FILTERED" (shape bidirectional) (at 114.3 182.88 180) (effects (font (size 1.0 1.0)) (justify right)) (property "Intersheetrefs" "${INTERSHEET_REFS}" (at 114.3 182.88 180) (effects (font (size 1 1)) (hide yes))))
(wire (pts (xy 119.38 190.5) (xy 114.3 190.5)) (stroke (width 0) (type default)))
(global_label "NEG_NR" (shape bidirectional) (at 114.3 190.5 180) (effects (font (size 1.0 1.0)) (justify right)) (property "Intersheetrefs" "${INTERSHEET_REFS}" (at 114.3 190.5 180) (effects (font (size 1 1)) (hide yes))))
(wire (pts (xy 119.38 198.12) (xy 114.3 198.12)) (stroke (width 0) (type default)))
(global_label "AGND" (shape bidirectional) (at 114.3 198.12 180) (effects (font (size 1.0 1.0)) (justify right)) (property "Intersheetrefs" "${INTERSHEET_REFS}" (at 114.3 198.12 180) (effects (font (size 1 1)) (hide yes))))
(wire (pts (xy 119.38 205.74) (xy 114.3 205.74)) (stroke (width 0) (type default)))
(global_label "AGND" (shape bidirectional) (at 114.3 205.74 180) (effects (font (size 1.0 1.0)) (justify right)) (property "Intersheetrefs" "${INTERSHEET_REFS}" (at 114.3 205.74 180) (effects (font (size 1 1)) (hide yes))))
(wire (pts (xy 149.86 179.07) (xy 154.94 179.07)) (stroke (width 0) (type default)))
(global_label "-5VA" (shape bidirectional) (at 154.94 179.07 0) (effects (font (size 1.0 1.0)) (justify left)) (property "Intersheetrefs" "${INTERSHEET_REFS}" (at 154.94 179.07 0) (effects (font (size 1 1)) (hide yes))))
(wire (pts (xy 149.86 186.69) (xy 154.94 186.69)) (stroke (width 0) (type default)))
(global_label "NEG_FB" (shape bidirectional) (at 154.94 186.69 0) (effects (font (size 1.0 1.0)) (justify left)) (property "Intersheetrefs" "${INTERSHEET_REFS}" (at 154.94 186.69 0) (effects (font (size 1 1)) (hide yes))))
(no_connect (at 149.86 194.31))
(no_connect (at 149.86 201.93))
(symbol (lib_id "Integrated:C") (at 195.58 177.8 0) (unit 1) (in_bom yes) (on_board yes) (dnp no)
(property "Reference" "C120" (at 199.39 175.26 0) (effects (font (size 1.1 1.1)) (justify left)))
(property "Value" "10u 25V" (at 199.39 177.8 0) (effects (font (size 1.1 1.1)) (justify left)))
(property "Footprint" "Integrated:C_1210_3225Metric" (at 199.39 175.26 0) (effects (font (size 1.1 1.1)) (justify left) (hide yes)))
(property "Datasheet" "" (at 199.39 175.26 0) (effects (font (size 1.1 1.1)) (justify left) (hide yes)))
(property "MPN" "" (at 199.39 175.26 0) (effects (font (size 1.1 1.1)) (justify left) (hide yes)))
(property "Manufacturer" "" (at 199.39 175.26 0) (effects (font (size 1.1 1.1)) (justify left) (hide yes)))
(property "Buy_Mouser" "" (at 199.39 175.26 0) (effects (font (size 1.1 1.1)) (justify left) (hide yes)))
(property "Buy_DigiKey" "" (at 199.39 175.26 0) (effects (font (size 1.1 1.1)) (justify left) (hide yes)))
(property "Function" "LDO output: >=2.2 uF effective required for stability; 10 uF nominal preferred." (at 199.39 175.26 0) (effects (font (size 1.1 1.1)) (justify left) (hide yes)))
(pin "1")
(pin "2"))
(wire (pts (xy 195.58 173.99) (xy 195.58 168.91)) (stroke (width 0) (type default)))
(global_label "-5VA" (shape bidirectional) (at 195.58 168.91 0) (effects (font (size 1.0 1.0)) (justify left)) (property "Intersheetrefs" "${INTERSHEET_REFS}" (at 195.58 168.91 0) (effects (font (size 1 1)) (hide yes))))
(wire (pts (xy 195.58 181.61) (xy 195.58 186.69)) (stroke (width 0) (type default)))
(global_label "AGND" (shape bidirectional) (at 195.58 186.69 0) (effects (font (size 1.0 1.0)) (justify left)) (property "Intersheetrefs" "${INTERSHEET_REFS}" (at 195.58 186.69 0) (effects (font (size 1 1)) (hide yes))))
(symbol (lib_id "Integrated:C") (at 215.9 177.8 0) (unit 1) (in_bom yes) (on_board yes) (dnp no)
(property "Reference" "C121" (at 219.71 175.26 0) (effects (font (size 1.1 1.1)) (justify left)))
(property "Value" "100n 25V" (at 219.71 177.8 0) (effects (font (size 1.1 1.1)) (justify left)))
(property "Footprint" "Integrated:C_0805_2012Metric" (at 219.71 175.26 0) (effects (font (size 1.1 1.1)) (justify left) (hide yes)))
(property "Datasheet" "" (at 219.71 175.26 0) (effects (font (size 1.1 1.1)) (justify left) (hide yes)))
(property "MPN" "" (at 219.71 175.26 0) (effects (font (size 1.1 1.1)) (justify left) (hide yes)))
(property "Manufacturer" "" (at 219.71 175.26 0) (effects (font (size 1.1 1.1)) (justify left) (hide yes)))
(property "Buy_Mouser" "" (at 219.71 175.26 0) (effects (font (size 1.1 1.1)) (justify left) (hide yes)))
(property "Buy_DigiKey" "" (at 219.71 175.26 0) (effects (font (size 1.1 1.1)) (justify left) (hide yes)))
(property "Function" "X7R; verify effective capacitance at operating voltage" (at 219.71 175.26 0) (effects (font (size 1.1 1.1)) (justify left) (hide yes)))
(pin "1")
(pin "2"))
(wire (pts (xy 215.9 173.99) (xy 215.9 168.91)) (stroke (width 0) (type default)))
(global_label "-5VA" (shape bidirectional) (at 215.9 168.91 0) (effects (font (size 1.0 1.0)) (justify left)) (property "Intersheetrefs" "${INTERSHEET_REFS}" (at 215.9 168.91 0) (effects (font (size 1 1)) (hide yes))))
(wire (pts (xy 215.9 181.61) (xy 215.9 186.69)) (stroke (width 0) (type default)))
(global_label "AGND" (shape bidirectional) (at 215.9 186.69 0) (effects (font (size 1.0 1.0)) (justify left)) (property "Intersheetrefs" "${INTERSHEET_REFS}" (at 215.9 186.69 0) (effects (font (size 1 1)) (hide yes))))
(symbol (lib_id "Integrated:C") (at 76.2 223.52 0) (unit 1) (in_bom yes) (on_board yes) (dnp no)
(property "Reference" "C122" (at 80.01 220.98 0) (effects (font (size 1.1 1.1)) (justify left)))
(property "Value" "10n C0G" (at 80.01 223.52 0) (effects (font (size 1.1 1.1)) (justify left)))
(property "Footprint" "Integrated:C_0805_2012Metric" (at 80.01 220.98 0) (effects (font (size 1.1 1.1)) (justify left) (hide yes)))
(property "Datasheet" "" (at 80.01 220.98 0) (effects (font (size 1.1 1.1)) (justify left) (hide yes)))
(property "MPN" "" (at 80.01 220.98 0) (effects (font (size 1.1 1.1)) (justify left) (hide yes)))
(property "Manufacturer" "" (at 80.01 220.98 0) (effects (font (size 1.1 1.1)) (justify left) (hide yes)))
(property "Buy_Mouser" "" (at 80.01 220.98 0) (effects (font (size 1.1 1.1)) (justify left) (hide yes)))
(property "Buy_DigiKey" "" (at 80.01 220.98 0) (effects (font (size 1.1 1.1)) (justify left) (hide yes)))
(property "Function" "Noise-reduction/soft-start capacitor at pin 6 to local common." (at 80.01 220.98 0) (effects (font (size 1.1 1.1)) (justify left) (hide yes)))
(pin "1")
(pin "2"))
(wire (pts (xy 76.2 219.71) (xy 76.2 214.63)) (stroke (width 0) (type default)))
(global_label "NEG_NR" (shape bidirectional) (at 76.2 214.63 0) (effects (font (size 1.0 1.0)) (justify left)) (property "Intersheetrefs" "${INTERSHEET_REFS}" (at 76.2 214.63 0) (effects (font (size 1 1)) (hide yes))))
(wire (pts (xy 76.2 227.33) (xy 76.2 232.41)) (stroke (width 0) (type default)))
(global_label "AGND" (shape bidirectional) (at 76.2 232.41 0) (effects (font (size 1.0 1.0)) (justify left)) (property "Intersheetrefs" "${INTERSHEET_REFS}" (at 76.2 232.41 0) (effects (font (size 1 1)) (hide yes))))
(symbol (lib_id "Integrated:C") (at 274.32 182.88 0) (unit 1) (in_bom yes) (on_board yes) (dnp no)
(property "Reference" "C123" (at 278.13 180.34 0) (effects (font (size 1.1 1.1)) (justify left)))
(property "Value" "10n C0G" (at 278.13 182.88 0) (effects (font (size 1.1 1.1)) (justify left)))
(property "Footprint" "Integrated:C_0805_2012Metric" (at 278.13 180.34 0) (effects (font (size 1.1 1.1)) (justify left) (hide yes)))
(property "Datasheet" "" (at 278.13 180.34 0) (effects (font (size 1.1 1.1)) (justify left) (hide yes)))
(property "MPN" "" (at 278.13 180.34 0) (effects (font (size 1.1 1.1)) (justify left) (hide yes)))
(property "Manufacturer" "" (at 278.13 180.34 0) (effects (font (size 1.1 1.1)) (justify left) (hide yes)))
(property "Buy_Mouser" "" (at 278.13 180.34 0) (effects (font (size 1.1 1.1)) (justify left) (hide yes)))
(property "Buy_DigiKey" "" (at 278.13 180.34 0) (effects (font (size 1.1 1.1)) (justify left) (hide yes)))
(property "Function" "Feed-forward capacitor across output-to-FB resistor per TI recommendation." (at 278.13 180.34 0) (effects (font (size 1.1 1.1)) (justify left) (hide yes)))
(pin "1")
(pin "2"))
(wire (pts (xy 274.32 179.07) (xy 274.32 173.99)) (stroke (width 0) (type default)))
(global_label "-5VA" (shape bidirectional) (at 274.32 173.99 0) (effects (font (size 1.0 1.0)) (justify left)) (property "Intersheetrefs" "${INTERSHEET_REFS}" (at 274.32 173.99 0) (effects (font (size 1 1)) (hide yes))))
(wire (pts (xy 274.32 186.69) (xy 274.32 191.77)) (stroke (width 0) (type default)))
(global_label "NEG_FB" (shape bidirectional) (at 274.32 191.77 0) (effects (font (size 1.0 1.0)) (justify left)) (property "Intersheetrefs" "${INTERSHEET_REFS}" (at 274.32 191.77 0) (effects (font (size 1 1)) (hide yes))))
(symbol (lib_id "Integrated:R") (at 248.92 182.88 0) (unit 1) (in_bom yes) (on_board yes) (dnp no)
(property "Reference" "R110" (at 252.73 180.34 0) (effects (font (size 1.1 1.1)) (justify left)))
(property "Value" "32.4k 0.1%" (at 252.73 182.88 0) (effects (font (size 1.1 1.1)) (justify left)))
(property "Footprint" "Integrated:R_0805_2012Metric" (at 252.73 180.34 0) (effects (font (size 1.1 1.1)) (justify left) (hide yes)))
(property "Datasheet" "" (at 252.73 180.34 0) (effects (font (size 1.1 1.1)) (justify left) (hide yes)))
(property "MPN" "" (at 252.73 180.34 0) (effects (font (size 1.1 1.1)) (justify left) (hide yes)))
(property "Manufacturer" "" (at 252.73 180.34 0) (effects (font (size 1.1 1.1)) (justify left) (hide yes)))
(property "Buy_Mouser" "" (at 252.73 180.34 0) (effects (font (size 1.1 1.1)) (justify left) (hide yes)))
(property "Buy_DigiKey" "" (at 252.73 180.34 0) (effects (font (size 1.1 1.1)) (justify left) (hide yes)))
(property "Function" "LDO top divider; positive 32.2k/10k gives +5.0007 V, negative 32.4k/10k gives -4.98624 V using typical VFB." (at 252.73 180.34 0) (effects (font (size 1.1 1.1)) (justify left) (hide yes)))
(pin "1")
(pin "2"))
(wire (pts (xy 248.92 179.07) (xy 248.92 173.99)) (stroke (width 0) (type default)))
(global_label "-5VA" (shape bidirectional) (at 248.92 173.99 0) (effects (font (size 1.0 1.0)) (justify left)) (property "Intersheetrefs" "${INTERSHEET_REFS}" (at 248.92 173.99 0) (effects (font (size 1 1)) (hide yes))))
(wire (pts (xy 248.92 186.69) (xy 248.92 191.77)) (stroke (width 0) (type default)))
(global_label "NEG_FB" (shape bidirectional) (at 248.92 191.77 0) (effects (font (size 1.0 1.0)) (justify left)) (property "Intersheetrefs" "${INTERSHEET_REFS}" (at 248.92 191.77 0) (effects (font (size 1 1)) (hide yes))))
(symbol (lib_id "Integrated:R") (at 248.92 210.82 0) (unit 1) (in_bom yes) (on_board yes) (dnp no)
(property "Reference" "R111" (at 252.73 208.28 0) (effects (font (size 1.1 1.1)) (justify left)))
(property "Value" "10.0k 0.1%" (at 252.73 210.82 0) (effects (font (size 1.1 1.1)) (justify left)))
(property "Footprint" "Integrated:R_0805_2012Metric" (at 252.73 208.28 0) (effects (font (size 1.1 1.1)) (justify left) (hide yes)))
(property "Datasheet" "" (at 252.73 208.28 0) (effects (font (size 1.1 1.1)) (justify left) (hide yes)))
(property "MPN" "" (at 252.73 208.28 0) (effects (font (size 1.1 1.1)) (justify left) (hide yes)))
(property "Manufacturer" "" (at 252.73 208.28 0) (effects (font (size 1.1 1.1)) (justify left) (hide yes)))
(property "Buy_Mouser" "" (at 252.73 208.28 0) (effects (font (size 1.1 1.1)) (justify left) (hide yes)))
(property "Buy_DigiKey" "" (at 252.73 208.28 0) (effects (font (size 1.1 1.1)) (justify left) (hide yes)))
(property "Function" "LDO lower divider; feedback current exceeds required 5 uA." (at 252.73 208.28 0) (effects (font (size 1.1 1.1)) (justify left) (hide yes)))
(pin "1")
(pin "2"))
(wire (pts (xy 248.92 207.01) (xy 248.92 201.93)) (stroke (width 0) (type default)))
(global_label "NEG_FB" (shape bidirectional) (at 248.92 201.93 0) (effects (font (size 1.0 1.0)) (justify left)) (property "Intersheetrefs" "${INTERSHEET_REFS}" (at 248.92 201.93 0) (effects (font (size 1 1)) (hide yes))))
(wire (pts (xy 248.92 214.63) (xy 248.92 219.71)) (stroke (width 0) (type default)))
(global_label "AGND" (shape bidirectional) (at 248.92 219.71 0) (effects (font (size 1.0 1.0)) (justify left)) (property "Intersheetrefs" "${INTERSHEET_REFS}" (at 248.92 219.71 0) (effects (font (size 1 1)) (hide yes))))
(text "LOCAL +/-5 V: references are AGND. DNC pin 7 is intentionally open.\n10 uF input/output +10 nF NR and feedforward follow TI low-noise recommendations.\nMeasure loaded rail voltage, ripple, startup and detector noise before use." (at 20.32 15.24 0) (effects (font (size 1.1 1.1)) (justify left top)))
(text "Positive nominal 5.0007 V; negative nominal -4.98624 V.\nThe raw converter is unregulated: preload and postregulation are required.\nCollector local rails are voltages RELATIVE TO FCOM, not chamber ground." (at 20.32 134.62 0) (effects (font (size 1.1 1.1)) (justify left top)))
(symbol (lib_id "Integrated:PWR_FLAG") (at 330.2 60.96 0) (unit 1) (in_bom no) (on_board yes) (dnp no) (property "Reference" "#FLG605" (at 330.2 60.96 0) (effects (font (size 1 1)) (hide yes))) (property "Value" "PWR_FLAG" (at 330.2 56.96 0) (effects (font (size 1 1)))))
(wire (pts (xy 330.2 60.96) (xy 330.2 63.5)) (stroke (width 0) (type default)))
(global_label "POS_FILTERED" (shape bidirectional) (at 330.2 63.5 0) (effects (font (size 1.0 1.0)) (justify left)) (property "Intersheetrefs" "${INTERSHEET_REFS}" (at 330.2 63.5 0) (effects (font (size 1 1)) (hide yes))))
(symbol (lib_id "Integrated:PWR_FLAG") (at 330.2 190.5 0) (unit 1) (in_bom no) (on_board yes) (dnp no) (property "Reference" "#FLG606" (at 330.2 190.5 0) (effects (font (size 1 1)) (hide yes))) (property "Value" "PWR_FLAG" (at 330.2 186.5 0) (effects (font (size 1 1)))))
(wire (pts (xy 330.2 190.5) (xy 330.2 193.04)) (stroke (width 0) (type default)))
(global_label "NEG_FILTERED" (shape bidirectional) (at 330.2 193.04 0) (effects (font (size 1.0 1.0)) (justify left)) (property "Intersheetrefs" "${INTERSHEET_REFS}" (at 330.2 193.04 0) (effects (font (size 1 1)) (hide yes))))
(embedded_fonts no))
